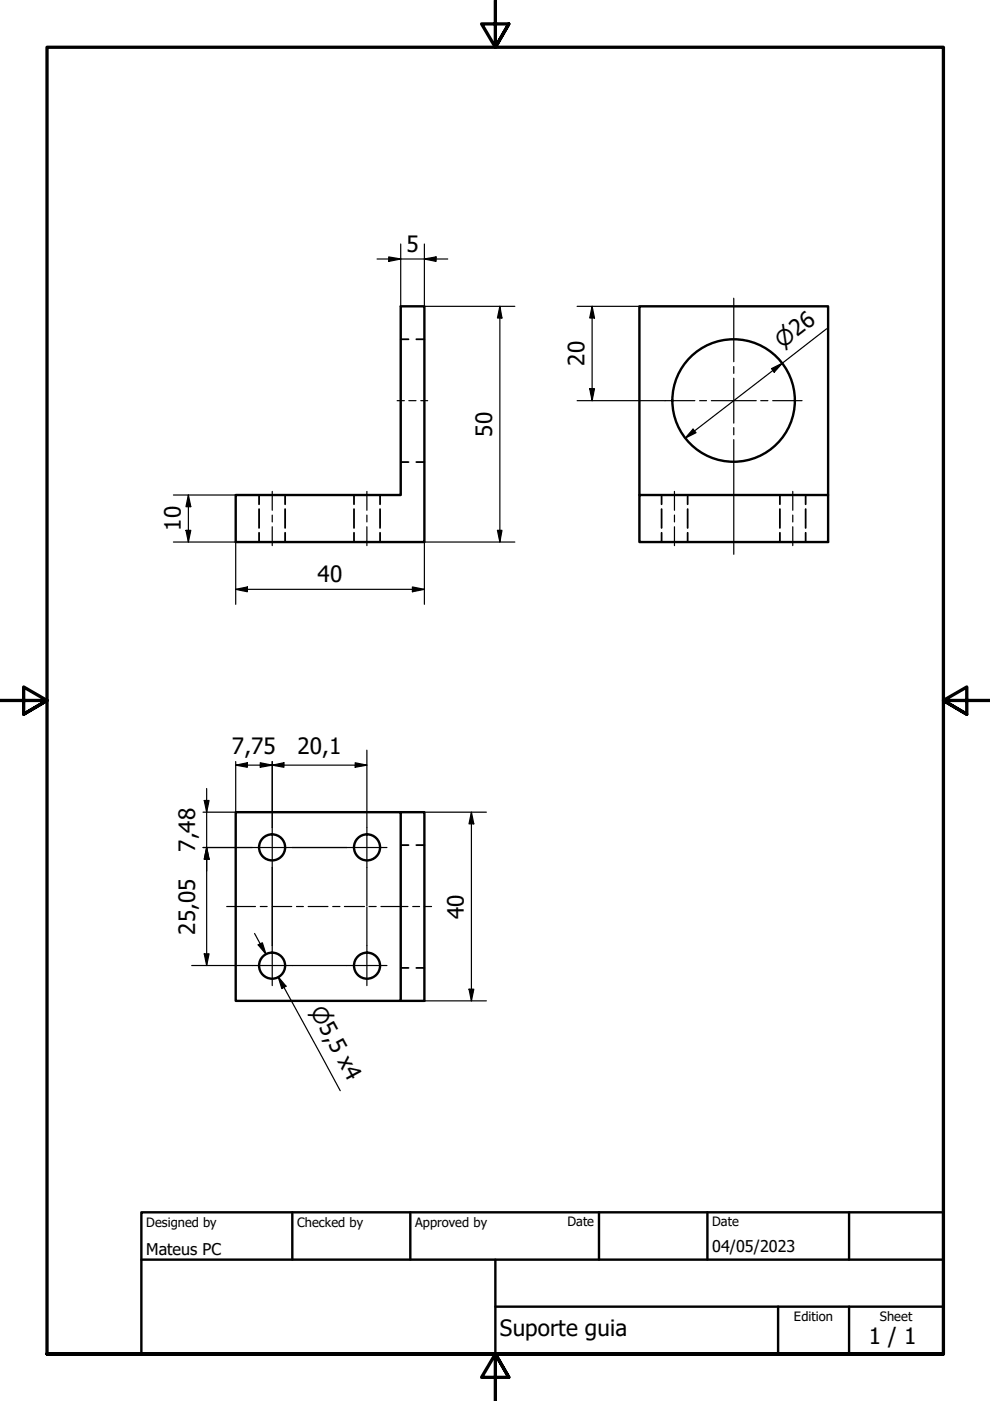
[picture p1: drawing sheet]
<svg xmlns="http://www.w3.org/2000/svg" width="210mm" height="297mm" viewBox="0 0 210 297" stroke-linecap="round" stroke-linejoin="round" font-family="sans-serif">
<!-- layer: Hidden (ISO) -->
<g fill="none" stroke="#000" stroke-width=".38">
<path d="M85 71.9h1.6M88.3 71.9h1.7M85 98h1.6M88.3 98h1.7M54.9 105v1.9M54.9 107.9v4M54.9 113v1.9M60.5 105v1.9M60.5 107.9v4M60.5 113v1.9M75.1 105v1.9M75.1 107.9v4"/>
<path d="M75.1 113v1.9M80.6 105v1.9M80.6 107.9v4M80.6 113v1.9M140.3 105v1.9M140.3 107.9v4M140.3 113v1.9M145.8 105v1.9M145.8 107.9v4M145.8 113v1.9M165.4 105v1.9M165.4 107.9v4"/>
<path d="M165.4 113v1.9M170.8 105v1.9M170.8 107.9v4M170.8 113v1.9M85 179.2h1.6M88.3 179.2h1.7M85 205.2h1.6M88.3 205.2h1.7"/>
</g>
<!-- layer: Visible (ISO) -->
<g fill="none" stroke="#000" stroke-width=".51">
<path d="M85 64.9h5v50h-40v-9.9h35zM135.6 105h40v9.9h-40zM135.6 105v-40.1h40v40.1M50 172.2h35v40h-35zM85 172.2h5v40h-5"/>
<circle cx="155.5" cy="84.9" r="13"/>
<circle cx="57.7" cy="179.7" r="2.76"/>
<circle cx="77.8" cy="179.7" r="2.76"/>
<circle cx="57.7" cy="204.7" r="2.76"/>
<circle cx="77.8" cy="204.7" r="2.76"/>
</g>
<!-- layer: Border (ISO) -->
<path d="M105 0v10l-2.9-4.9h5.8l-2.9 4.9 2.9-4.9M0 148.5h10l-5-2.8v5.7l5-2.9-5 2.9M210 148.5h-10l5-2.8v5.7l-5-2.9 5 2.9M10 287.1v-277.1h190v277.1h-190h190M107.9 292l-2.9-4.9 2.9 4.9h-5.8l2.9-4.9v9.9" fill="none" stroke="#000" stroke-width=".7"/>
<!-- layer: Title (ISO) -->
<path d="M30 257h170v30.1h-170zM62 257v10.1M87 257v10.1M127 257v10.1M150 257v10.1M180 257v10.1M30 267.1h170M105 277h95M105 267.1v20M165 277v10.1M180 277v10.1" fill="none" stroke="#000" stroke-width=".51"/>
<!-- layer: Center Mark (ISO) -->
<g fill="none" stroke="#000" stroke-width=".25">
<path d="M155.6 63.2v13.5M155.6 77.7v1.5M141 84.9h6.3M148.3 84.9h1.5M150.8 84.9h9.5M155.6 80.2v9.5M155.6 90.7v1.5M155.6 93.2v24.3M161.3 84.9h1.5M163.8 84.9h6.3M53.5 179.7h8.5M57.7 175.4v8.5"/>
<path d="M73.5 179.7h8.5M77.8 175.4v8.5M53.5 204.7h8.5M57.7 200.5v8.5M73.5 204.7h8.5M77.8 200.5v8.5"/>
</g>
<!-- layer: Centerline (ISO) -->
<g fill="none" stroke="#000" stroke-width=".25">
<path d="M84.2 84.9h1.5M86.7 84.9h1.5M89.2 84.9h1.5M57.7 104.2v4M57.7 109.2v1.5M57.7 111.7v4M77.8 104.2v4M77.8 109.2v1.5M77.8 111.7v4M143 104.2v4M143 109.2v1.5M143 111.7v4"/>
<path d="M168.1 104.2v4M168.1 109.2v1.5M168.1 111.7v4M48.1 192.2h6.1M55.2 192.2h1.4M57.7 192.2h4.1M62.9 192.2h1.4M65.3 192.2h4.2M70.5 192.2h1.6M73 192.2h4.3M78.2 192.2h1.6M80.8 192.2h5.7"/>
<path d="M87.5 192.2h1.5M90 192.2h1.5"/>
</g>
<!-- layer: Dimension (ISO) -->
<g fill="none" stroke="#000" stroke-width=".25">
<path d="M79.9 54.9h15M82.4 54.5l2.6 .4-2.6 .5zM85 51.7v13.2M90 54.9l2.5-.4v.9zM90 51.7v13.2h19.2M106 64.9l.4 2.5h-.9zM106 64.9v50M122.4 64.9h13.2M125.5 64.9l.5 2.5h-1zM125.5 64.9v20M163.6 78.2l2.3-1.2-1.8 1.9zM175.3 69.7l-30 23.2"/>
<path d="M122.4 84.9h18.6M125 82.4h1l-.5 2.5zM146.9 91l.7 .7-2.3 1.2zM36.8 114.9h13.2v13.2M36.8 105h13.2M39.4 112.4h1l-.5 2.5zM39.9 105l.5 2.4h-1zM39.9 105v9.9M105.5 112.4h.9l-.4 2.5zM109.2 114.9h-19.2v13.2M50 125l2.5-.6v1.1zM50 125h40"/>
<path d="M87.4 124.4l2.6 .6-2.6 .5zM77.8 159.1v16.3M43.1 179.7h10.4M43.3 169.7h1l-.5 2.5zM43.8 179.7l.5 2.5h-1zM43.8 167.2v37.5M50 162.2l2.5-.5v1zM50 161.5v10.7h-6.9M50 162.2h27.8M55.2 161.7l2.5 .5-2.5 .5zM57.7 162.2l2.5-.5v1zM57.7 161.5v13.9"/>
<path d="M62 179.7h11.5M75.3 161.7l2.5 .5-2.5 .5zM90 172.2h13.1M99.9 172.2l.6 2.5h-1.1zM99.9 172.2v40M54 197.9l2.4 4.4M57.7 183.9v8.2M57.7 192.3v8.2M77.8 183.9v8.2M77.8 192.3v8.2M40.6 204.7h12.9M43.3 202.2h1l-.5 2.5z"/>
<path d="M54.7 200.3l.9-.4 .8 2.4zM59 207.1l1.6 2-.8 .5zM60.2 209.3l-1.2-2.2 13.1 24.2M62 204.7h11.5M90 212.2h13.1M99.4 209.7h1.1l-.6 2.5z"/>
</g>
<g fill="#000">
<path d="M82.4 54.5l2.6 .4-2.6 .5z" fill-rule="evenodd"/>
<path d="M90 54.9l2.5-.4v.9z" fill-rule="evenodd"/>
<path d="M106 64.9l.4 2.5h-.9z" fill-rule="evenodd"/>
<path d="M125.5 64.9l.5 2.5h-1z" fill-rule="evenodd"/>
<path d="M163.6 78.2l2.3-1.2-1.8 1.9z" fill-rule="evenodd"/>
<path d="M125 82.4h1l-.5 2.5z" fill-rule="evenodd"/>
<path d="M146.9 91l.7 .7-2.3 1.2z" fill-rule="evenodd"/>
<path d="M39.4 112.4h1l-.5 2.5z" fill-rule="evenodd"/>
<path d="M39.9 105l.5 2.4h-1z" fill-rule="evenodd"/>
<path d="M105.5 112.4h.9l-.4 2.5z" fill-rule="evenodd"/>
<path d="M50 125l2.5-.6v1.1z" fill-rule="evenodd"/>
<path d="M87.4 124.4l2.6 .6-2.6 .5z" fill-rule="evenodd"/>
<path d="M43.3 169.7h1l-.5 2.5z" fill-rule="evenodd"/>
<path d="M50 162.2l2.5-.5v1z" fill-rule="evenodd"/>
<path d="M55.2 161.7l2.5 .5-2.5 .5z" fill-rule="evenodd"/>
<path d="M57.7 162.2l2.5-.5v1z" fill-rule="evenodd"/>
<path d="M75.3 161.7l2.5 .5-2.5 .5z" fill-rule="evenodd"/>
<path d="M99.9 172.2l.6 2.5h-1.1z" fill-rule="evenodd"/>
<path d="M43.8 179.7l.5 2.5h-1z" fill-rule="evenodd"/>
<path d="M43.8 179.7l.5 2.5h-1z" fill-rule="evenodd"/>
<path d="M43.3 202.2h1l-.5 2.5z" fill-rule="evenodd"/>
<path d="M54.7 200.3l.9-.4 .8 2.4z" fill-rule="evenodd"/>
<path d="M59 207.1l1.6 2-.8 .5z" fill-rule="evenodd"/>
<path d="M99.4 209.7h1.1l-.6 2.5z" fill-rule="evenodd"/>
</g>
<g font-size="4.8">
<text x="86.2" y="53.3">5</text>
<text x="124" y="77.6" transform="rotate(-90 124 77.6)">20</text>
<text x="104.3" y="92.6" transform="rotate(-90 104.3 92.6)">50</text>
<text x="38.4" y="112.6" transform="rotate(-90 38.4 112.6)">10</text>
<text x="67.3" y="123.4">40</text>
<text x="49.1" y="159.8">7,75</text>
<text x="63.1" y="159.8">20,1</text>
<text x="41.4" y="180.6" transform="rotate(-90 41.4 180.6)">7,48</text>
<text x="98.4" y="194.8" transform="rotate(-90 98.4 194.8)">40</text>
<text x="41.4" y="198.2" transform="rotate(-90 41.4 198.2)">25,05</text>
<text x="106" y="283.3">Suporte guia</text>
<text x="184.2" y="285">1 / 1</text>
</g>
<g font-size="4.6">
<text x="165.9" y="73.9" transform="rotate(-38 165.9 73.9)">⌀26</text>
<text x="65.7" y="214.4" transform="rotate(61 65.7 214.4)">⌀5,5 x4</text>
</g>
<g font-size="3.4">
<text x="31" y="266">Mateus PC</text>
<text x="151" y="265.5">04/05/2023</text>
</g>
<g font-size="2.7">
<text x="31" y="260.1">Designed by</text>
<text x="63" y="260.1">Checked by</text>
<text x="88" y="260.1">Approved by</text>
<text x="120.3" y="260">Date</text>
<text x="151" y="260">Date</text>
<text x="168.3" y="280.1">Edition</text>
<text x="186.6" y="280.1">Sheet</text>
</g>
</svg>
